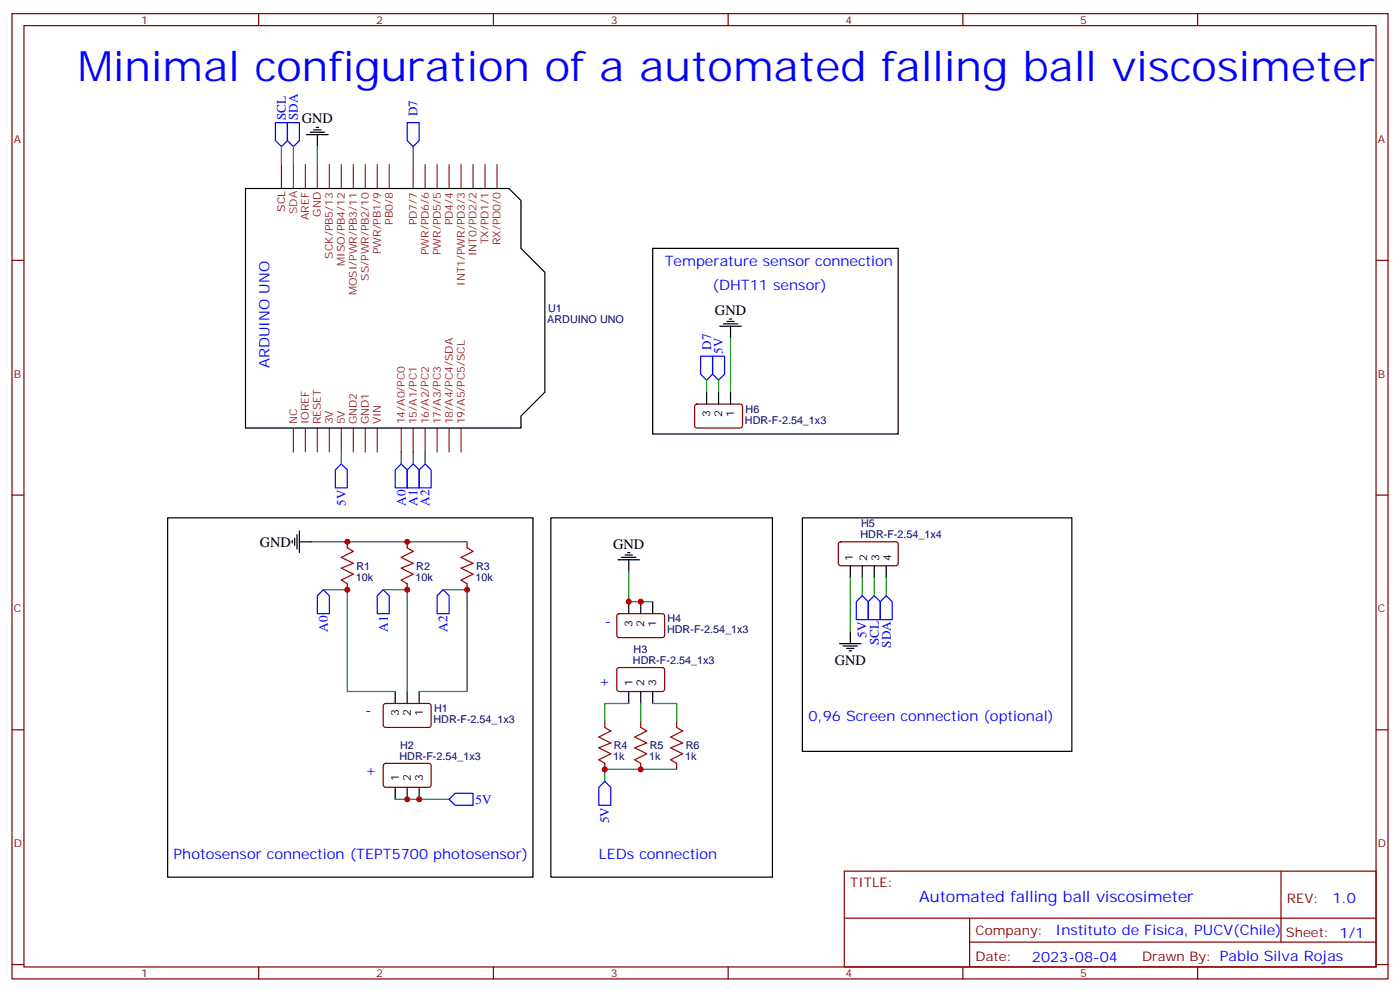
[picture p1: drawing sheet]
<svg xmlns="http://www.w3.org/2000/svg" width="412mm" height="292mm" viewBox="0 0 412 292" stroke-linecap="round" stroke-linejoin="round" font-family="sans-serif">
<g fill="none" stroke="#870000" stroke-width=".35">
<path d="M3.5 4h405.4v284.4h-405.4zM7.1 7.5h398.2v277.3h-398.2zM76.2 4v3.5M145.3 4v3.5M214.5 4v3.5M283.6 4v3.5M352.8 4v3.5M3.5 76.7h3.6M405.3 76.7h3.6M204.8 119.2l.5-.2 13 .1 .4 .6v6l-.7 .4-13-.1-.4-.6v-5.7zM3.5 145.8h3.6M102.3 159.6v1.8"/>
<path d="M119.9 159.6v1.8M137.6 159.6v1.8M247.2 159.8l.4-.2 16.6 .1 .4 .6-.1 5.9-.6 .5-16.5-.1-.5-.7v-5.6zM405.3 145.8h3.6M102.3 171.9v1.8M119.9 171.9v1.8M137.6 171.9v1.8M181.9 196.8l.5-.2 13 .1 .4 .6-.1 6-.6 .4-13-.1-.4-.6v-5.7zM181.9 181l.5-.2h13l.4 .7-.1 5.9-.6 .4h-13l-.4-.7v-5.6zM3.5 215h3.6M113.1 207.4l.5-.2 13 .1 .4 .6-.1 5.9-.6 .5-13-.1-.4-.6v-5.7zM178.2 212.5v1.8"/>
<path d="M188.7 212.5v1.8M199.3 212.5v1.8M405.3 215h3.6M113.1 225.1l.5-.2h13l.4 .7-.1 5.9-.6 .4h-13l-.4-.7v-5.6zM178.2 224.9v1.7M188.7 224.9v1.7M199.3 224.9v1.7M248.7 256.6h156.6v28.2h-156.6zM377.3 256.6v20.9M248.7 270.5h156.5M285.6 277.5h119.6M285.6 270.5v14.1"/>
<path d="M3.5 284.1h3.6M76.2 284.8v3.6M145.3 284.8v3.6M214.5 284.8v3.6M283.6 284.8v3.6M352.8 284.8v3.6M405.3 284.1h3.6"/>
</g>
<g fill="none" stroke="#8c2424" stroke-width=".35">
<path d="M90 48.5v7M93.5 48.5v7M97 48.5v7M100.5 48.5v7M104.1 48.5v7M107.6 48.5v7M111.1 48.5v7M114.7 48.5v7M121.7 48.5v7M125.2 48.5v7M128.8 48.5v7M132.3 48.5v7"/>
<path d="M135.8 48.5v7M139.3 48.5v7M142.9 48.5v7M146.4 48.5v7M86.4 126.1v7M90 126.1v7M93.5 126.1v7M97 126.1v7M100.5 126.1v7M104.1 126.1v7M107.6 126.1v7M111.1 126.1v7"/>
<path d="M118.2 126.1v7M121.7 126.1v7M125.2 126.1v7M128.8 126.1v7M132.3 126.1v7M135.8 126.1v7"/>
</g>
<path d="M86.4 48.5v7" fill="none" stroke="#933" stroke-width=".35"/>
<path d="M82.9 48.5v7" fill="none" stroke="#900" stroke-width=".35"/>
<g fill="none" stroke="#000" stroke-width=".35">
<path d="M90.3 39.7h6.4M91.4 38.9h4.2M92.4 38.2h2.1M93.1 37.5h.7M93.5 39.7v3.5M72.3 55.5h77.6l3.6 3.6v14.1l7 7v35.3l-7 7.1v3.5h-81.2zM192.3 73.2h72.3v54.6h-72.3zM212 96.1h6.4M213.1 95.4h4.2M214.1 94.7h2.2M214.8 94h.7M215.2 96.1v3.5"/>
<path d="M208.1 115.5v3.5M211.7 115.5v3.5M215.2 115.5v3.5M49.4 152.5h107.6v105.9h-107.6zM86.1 159.2v.7M86.8 158.5v2.2M87.5 157.5v4.2M88.2 159.6h3.5M88.2 156.4v6.4M162.3 152.5h65.2v105.9h-65.2zM236.4 152.5h79.3v68.8h-79.3zM182 164.9h6.4"/>
<path d="M183.1 164.2h4.2M184.1 163.5h2.2M184.9 162.8h.7M185.2 164.9v3.5M185.2 177.2v3.6M188.7 177.2v3.6M192.3 177.2v3.6M250.5 166.7v3.5M254 166.7v3.5M257.5 166.7v3.5M261.1 166.7v3.5M247.3 189.6h6.3"/>
<path d="M248.4 190.3h4.2M249.4 191h2.1M250.1 191.7h.7M250.5 186.1v3.5M116.4 203.7v3.5M119.9 203.7v3.5M123.5 203.7v3.5M185.2 203.7v3.5M188.7 203.7v3.5M192.3 203.7v3.5M116.4 231.9v3.5M119.9 231.9v3.5"/>
<path d="M123.5 231.9v3.5"/>
</g>
<path d="M102.3 161.4l1.8 1-3.6 1.8 3.6 1.7-3.6 1.5 3.6 1.7-3.6 1.8 1.8 1M119.9 161.4l1.8 1-3.5 1.8 3.5 1.7-3.5 1.5 3.5 1.7-3.5 1.8 1.7 1M137.6 161.4l1.7 1-3.5 1.8 3.5 1.7-3.5 1.5 3.5 1.7-3.5 1.8 1.8 1M178.2 214.3l1.7 1-3.5 1.8 3.5 1.8-3.5 1.4 3.5 1.7-3.5 1.8 1.8 1.1M188.7 214.3l1.8 1-3.5 1.8 3.5 1.8-3.5 1.4 3.5 1.7-3.5 1.8 1.7 1.1M199.3 214.3l1.8 1-3.5 1.8 3.5 1.8-3.5 1.4 3.5 1.7-3.5 1.8 1.7 1.1" fill="none" stroke="#a10000" stroke-width=".35"/>
<g fill="none" stroke="#008700" stroke-width=".35">
<path d="M82.9 43.2v5.3M86.4 43.2v5.3M93.5 43.2v5.3M121.7 43.2v5.3M215.2 99.6v15.9M208.1 112v3.5M211.7 112v3.5M100.5 133.1v3.6M118.2 133.1v3.6M121.7 133.1v3.6M125.2 133.1v3.6M91.7 159.6h45.9"/>
<path d="M95.2 173.7h7.1v30h14.1M112.9 173.7h7v30M130.5 173.7h7.1v30h-14.1M185.2 168.4v8.8h7.1M250.5 170.2v15.9M254 170.2v5.3M257.5 170.2v5.3M261.1 170.2v5.3M185.2 207.2h-7v5.3M188.7 207.2v5.3M192.3 207.2h7v5.3M116.4 235.4h15.9"/>
<path d="M199.3 226.6h-21.1v3.6"/>
</g>
<g fill="none" stroke="#00f" stroke-width=".35">
<path d="M81.1 36.1h3.6v5.3l-1.8 1.8-1.8-1.8zM84.7 36.1h3.5v5.3l-1.8 1.8-1.7-1.8zM119.9 36.1h3.6v5.3l-1.8 1.8-1.8-1.8zM206.4 104.9h3.5v5.3l-1.8 1.8-1.7-1.8zM209.9 104.9h3.5v5.3l-1.7 1.8-1.8-1.8zM100.5 136.7l1.8 1.7v5.3h-3.5v-5.3zM118.2 136.7l1.7 1.7v5.3h-3.5v-5.3zM121.7 136.7l1.8 1.7v5.3h-3.6v-5.3zM125.2 136.7l1.8 1.7v5.3h-3.5v-5.3zM95.2 173.7l1.8 1.8v5.3h-3.5v-5.3zM112.9 173.7l1.8 1.8v5.3h-3.6v-5.3zM130.5 173.7l1.8 1.8v5.3h-3.5v-5.3z"/>
<path d="M254 175.5l1.8 1.7v5.3h-3.6v-5.3zM255.8 177.2l1.7-1.7 1.8 1.7v5.3h-3.5zM261.1 175.5l1.7 1.7v5.3h-3.5v-5.3zM134.1 233.7h5.2v3.5h-5.2l-1.8-1.8zM178.2 230.2l1.7 1.7v5.3h-3.5v-5.3z"/>
</g>
<g fill="#c00">
<circle cx="102.3" cy="159.6" r=".88"/>
<circle cx="119.9" cy="159.6" r=".88"/>
<circle cx="102.3" cy="173.7" r=".88"/>
<circle cx="119.9" cy="173.7" r=".88"/>
<circle cx="137.6" cy="173.7" r=".88"/>
<circle cx="119.9" cy="235.4" r=".88"/>
<circle cx="123.5" cy="235.4" r=".88"/>
<circle cx="178.2" cy="226.6" r=".88"/>
<circle cx="188.7" cy="226.6" r=".88"/>
<circle cx="188.7" cy="177.2" r=".88"/>
<circle cx="185.2" cy="177.2" r=".88"/>
</g>
<text font-size="12.3" fill="#00f" x="22.9" y="23.8">Minimal configuration of a automated falling ball viscosimeter</text>
<text font-size="4.6" fill="#00f" x="270.8" y="265.6">Automated falling ball viscosimeter</text>
<g font-size="4.2">
<text x="88.9" y="36.3">GND</text>
<text x="210.6" y="92.9">GND</text>
<text x="76.6" y="161">GND</text>
<text x="180.6" y="161.7">GND</text>
<text x="245.9" y="195.8">GND</text>
</g>
<g font-size="4.2" fill="#00f">
<text x="195.8" y="78.5">Temperature sensor connection</text>
<text x="209.9" y="85.5">(DHT11 sensor)</text>
<text x="79.4" y="108.4" transform="rotate(-90 79.4 108.4)">ARDUINO UNO</text>
<text x="178.2" y="184.3">-</text>
<text x="176.4" y="201.9">+</text>
<text x="107.6" y="210.7">-</text>
<text x="238.1" y="212.5">0,96 Screen connection (optional)</text>
<text x="107.6" y="228.4">+</text>
<text x="51.2" y="253.1">Photosensor connection (TEPT5700 photosensor)</text>
<text x="176.4" y="253.1">LEDs connection</text>
<text x="392.5" y="265.9">1.0</text>
<text x="310.9" y="275.4">Instituto de Fisica, PUCV(Chile)</text>
<text x="304" y="283.2">2023-08-04</text>
</g>
<g font-size="3.9" fill="#00f">
<text x="84.2" y="35.4" transform="rotate(-90 84.2 35.4)">SCL</text>
<text x="87.7" y="35.4" transform="rotate(-90 87.7 35.4)">SDA</text>
<text x="123" y="34.3" transform="rotate(-90 123 34.3)">D7</text>
<text x="209.5" y="103.1" transform="rotate(-90 209.5 103.1)">D7</text>
<text x="212.9" y="104.2" transform="rotate(-90 212.9 104.2)">5V</text>
<text x="101.9" y="149" transform="rotate(-90 101.9 149)">5V</text>
<text x="119.5" y="149" transform="rotate(-90 119.5 149)">A0</text>
<text x="123" y="149" transform="rotate(-90 123 149)">A1</text>
<text x="126.6" y="149" transform="rotate(-90 126.6 149)">A2</text>
<text x="96.6" y="186.1" transform="rotate(-90 96.6 186.1)">A0</text>
<text x="114.2" y="186.1" transform="rotate(-90 114.2 186.1)">A1</text>
<text x="131.9" y="186.1" transform="rotate(-90 131.9 186.1)">A2</text>
<text x="255.3" y="187.8" transform="rotate(-90 255.3 187.8)">5V</text>
<text x="258.9" y="190.1" transform="rotate(-90 258.9 190.1)">SCL</text>
<text x="262.4" y="190.8" transform="rotate(-90 262.4 190.8)">SDA</text>
<text x="140" y="236.7">5V</text>
<text x="179.4" y="242.5" transform="rotate(-90 179.4 242.5)">5V</text>
</g>
<g font-size="3.9" fill="#800">
<text x="250.5" y="261.2">TITLE:</text>
<text x="379.1" y="265.9">REV:</text>
<text x="287.4" y="275.4">Company:</text>
<text x="378.7" y="276">Sheet: 1/1</text>
<text x="287.4" y="283.1">Date:</text>
<text x="336.4" y="283.2">Drawn By: Pablo Silva Rojas</text>
</g>
<g font-size="3.2" fill="#800">
<text x="41.6" y="7">1</text>
<text x="110.8" y="7">2</text>
<text x="179.9" y="7">3</text>
<text x="249.1" y="7">4</text>
<text x="318.2" y="7">5</text>
<text x="4.1" y="42.1">A</text>
<text x="405.9" y="42.1">A</text>
<text x="4.1" y="111.3">B</text>
<text x="405.9" y="111.3">B</text>
<text x="4.1" y="180.4">C</text>
<text x="405.9" y="180.4">C</text>
<text x="4.1" y="249.6">D</text>
<text x="405.9" y="249.6">D</text>
<text x="41.6" y="287.8">1</text>
<text x="110.8" y="287.8">2</text>
<text x="179.9" y="287.8">3</text>
<text x="249.1" y="287.8">4</text>
<text x="318.2" y="287.8">5</text>
</g>
<text font-size="3.2" fill="#900" x="84" y="62.4" transform="rotate(-90 84 62.4)">SCL</text>
<text font-size="3.2" fill="#933" x="87.5" y="63" transform="rotate(-90 87.5 63)">SDA</text>
<g font-size="3.2" fill="#8d2323">
<text x="91" y="64.8" transform="rotate(-90 91 64.8)">AREF</text>
<text x="94.5" y="63.9" transform="rotate(-90 94.5 63.9)">GND</text>
<text x="115.7" y="66.1" transform="rotate(-90 115.7 66.1)">PB0/8</text>
<text x="122.8" y="66.4" transform="rotate(-90 122.8 66.4)">PD7/7</text>
<text x="133.3" y="66.4" transform="rotate(-90 133.3 66.4)">PD4/4</text>
<text x="143.9" y="72" transform="rotate(-90 143.9 72)">TX/PD1/1</text>
<text x="98.1" y="76.2" transform="rotate(-90 98.1 76.2)">SCK/PB5/13</text>
<text x="112.2" y="74.8" transform="rotate(-90 112.2 74.8)">PWR/PB1/9</text>
<text x="126.3" y="75.1" transform="rotate(-90 126.3 75.1)">PWR/PD6/6</text>
<text x="129.8" y="75.1" transform="rotate(-90 129.8 75.1)">PWR/PD5/5</text>
<text x="140.4" y="75.5" transform="rotate(-90 140.4 75.5)">INT0/PD2/2</text>
<text x="147.5" y="72.2" transform="rotate(-90 147.5 72.2)">RX/PD0/0</text>
<text x="101.6" y="78.3" transform="rotate(-90 101.6 78.3)">MISO/PB4/12</text>
<text x="108.7" y="82.6" transform="rotate(-90 108.7 82.6)">SS/PWR/PB2/10</text>
<text x="105.1" y="87" transform="rotate(-90 105.1 87)">MOSI/PWR/PB3/11</text>
<text x="136.9" y="84.2" transform="rotate(-90 136.9 84.2)">INT1/PWR/PD3/3</text>
<text x="87.5" y="125" transform="rotate(-90 87.5 125)">NC</text>
<text x="91" y="125" transform="rotate(-90 91 125)">IOREF</text>
<text x="94.5" y="125" transform="rotate(-90 94.5 125)">RESET</text>
<text x="98.1" y="125" transform="rotate(-90 98.1 125)">3V</text>
<text x="101.6" y="125" transform="rotate(-90 101.6 125)">5V</text>
<text x="105.1" y="125" transform="rotate(-90 105.1 125)">GND2</text>
<text x="108.7" y="125" transform="rotate(-90 108.7 125)">GND1</text>
<text x="112.2" y="125" transform="rotate(-90 112.2 125)">VIN</text>
<text x="119.2" y="125" transform="rotate(-90 119.2 125)">14/A0/PC0</text>
<text x="122.8" y="125" transform="rotate(-90 122.8 125)">15/A1/PC1</text>
<text x="126.3" y="125" transform="rotate(-90 126.3 125)">16/A2/PC2</text>
<text x="129.8" y="125" transform="rotate(-90 129.8 125)">17/A3/PC3</text>
<text x="133.3" y="125" transform="rotate(-90 133.3 125)">18/A4/PC4/SDA</text>
<text x="136.9" y="125" transform="rotate(-90 136.9 125)">19/A5/PC5/SCL</text>
</g>
<g font-size="3.2" fill="#000080">
<text x="161.2" y="95.2">ARDUINO UNO</text>
<text x="161.4" y="91.9">U1</text>
<text x="219.4" y="124.9">HDR-F-2.54_1x3</text>
<text x="219.6" y="121.6">H6</text>
<text x="253.7" y="155.3">H5</text>
<text x="253.5" y="158.5">HDR-F-2.54_1x4</text>
<text x="105" y="167.8">R1</text>
<text x="122.6" y="167.8">R2</text>
<text x="140.3" y="167.8">R3</text>
<text x="104.8" y="171.1">10k</text>
<text x="122.4" y="171.1">10k</text>
<text x="140.1" y="171.1">10k</text>
<text x="196.6" y="183.3">H4</text>
<text x="196.5" y="186.5">HDR-F-2.54_1x3</text>
<text x="186.5" y="195.6">HDR-F-2.54_1x3</text>
<text x="186.6" y="192.4">H3</text>
<text x="127.9" y="209.8">H1</text>
<text x="127.7" y="213">HDR-F-2.54_1x3</text>
<text x="117.8" y="220.6">H2</text>
<text x="180.8" y="220.7">R4</text>
<text x="191.4" y="220.7">R5</text>
<text x="202" y="220.7">R6</text>
<text x="117.7" y="223.8">HDR-F-2.54_1x3</text>
<text x="180.6" y="224">1k</text>
<text x="191.2" y="224">1k</text>
<text x="201.8" y="224">1k</text>
</g>
<g font-size="3.2">
<text x="209.2" y="122.8" transform="rotate(-90 209.2 122.8)">3</text>
<text x="212.7" y="122.8" transform="rotate(-90 212.7 122.8)">2</text>
<text x="216.3" y="122.8" transform="rotate(-90 216.3 122.8)">1</text>
<text x="251.2" y="165.3" transform="rotate(-90 251.2 165.3)">1</text>
<text x="255.4" y="165.3" transform="rotate(-90 255.4 165.3)">2</text>
<text x="258.9" y="165.3" transform="rotate(-90 258.9 165.3)">3</text>
<text x="262.5" y="165.3" transform="rotate(-90 262.5 165.3)">4</text>
<text x="186.3" y="184.5" transform="rotate(-90 186.3 184.5)">3</text>
<text x="189.8" y="184.5" transform="rotate(-90 189.8 184.5)">2</text>
<text x="193.3" y="184.5" transform="rotate(-90 193.3 184.5)">1</text>
<text x="186.3" y="201.9" transform="rotate(-90 186.3 201.9)">1</text>
<text x="189.8" y="201.9" transform="rotate(-90 189.8 201.9)">2</text>
<text x="193.3" y="201.9" transform="rotate(-90 193.3 201.9)">3</text>
<text x="117.5" y="211" transform="rotate(-90 117.5 211)">3</text>
<text x="121" y="211" transform="rotate(-90 121 211)">2</text>
<text x="124.5" y="211" transform="rotate(-90 124.5 211)">1</text>
<text x="117.5" y="230.2" transform="rotate(-90 117.5 230.2)">1</text>
<text x="121" y="230.2" transform="rotate(-90 121 230.2)">2</text>
<text x="124.5" y="230.2" transform="rotate(-90 124.5 230.2)">3</text>
</g>
</svg>
